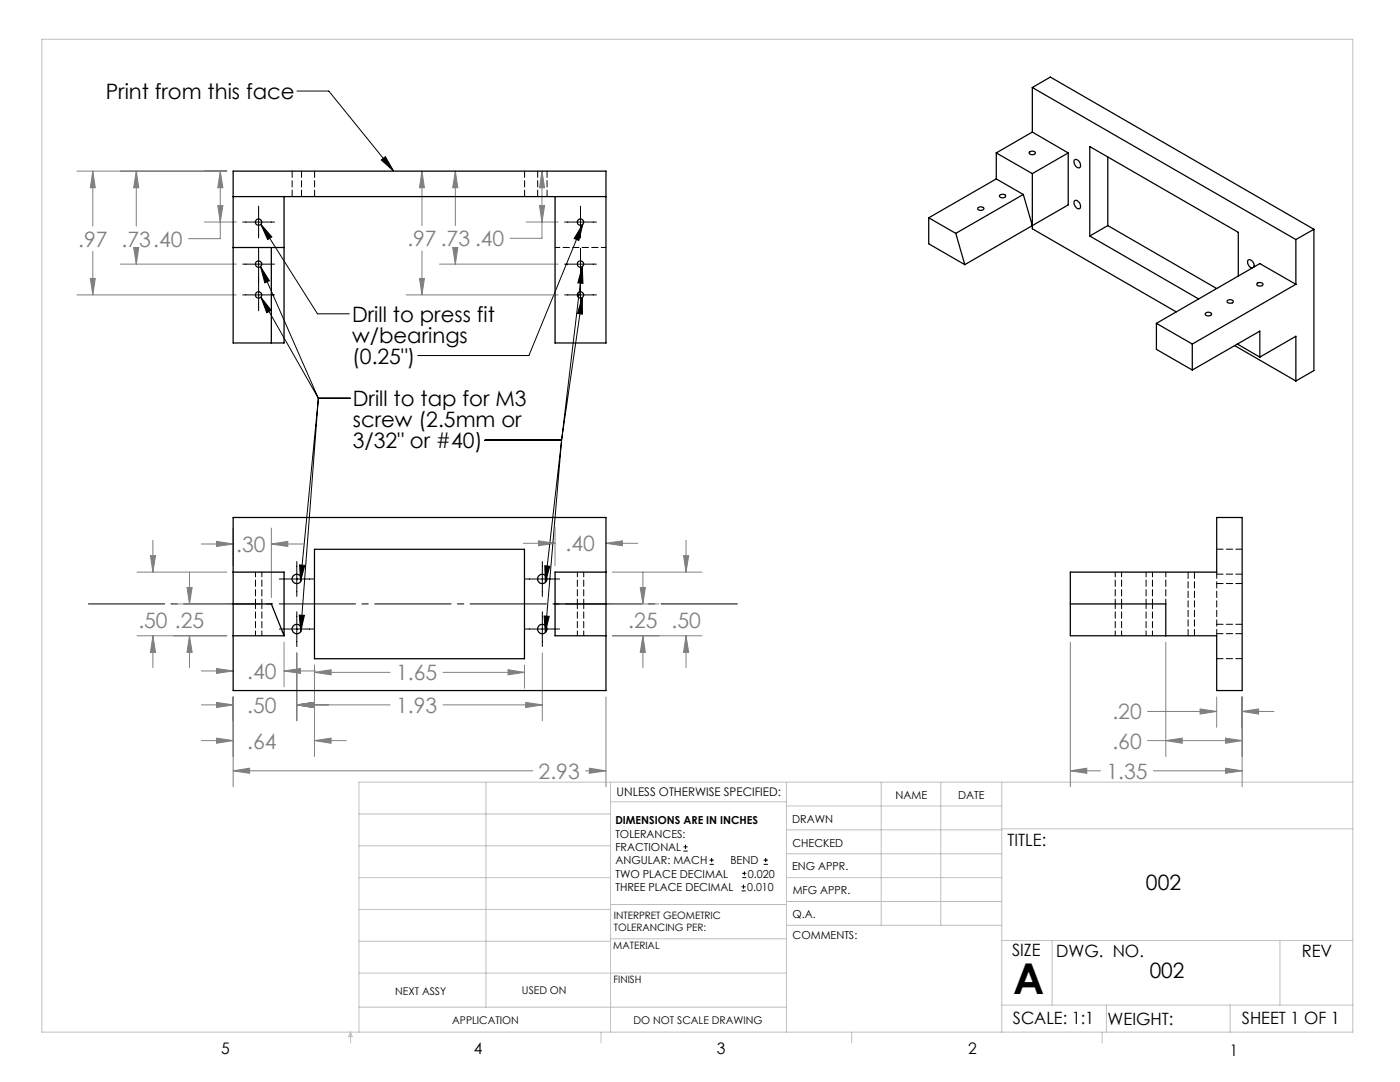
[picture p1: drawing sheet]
<svg xmlns="http://www.w3.org/2000/svg" width="279mm" height="216mm" viewBox="0 0 279 216" stroke-linecap="round" stroke-linejoin="round" font-family="sans-serif">
<g fill="none" stroke="#000" stroke-width=".2">
<path d="M59.3 18.2h6.3l13 15.9M76.1 31.9l.8-.6 1.7 2.8zM48.4 44.3h6.4M48.4 52.7h6.4M48.4 58.8h6.4M51.6 41.1v6.4M51.6 49.5v12.5M52 53.2l11.5 26.3M52 53.2l1.8 2.8-1 .4zM52.1 44.8l11.3 17.8h6.3M52.1 59.3l11.4 20.2M52.1 44.8l2.2 2.5-.9 .5z"/>
<path d="M52.1 59.3l2 2.6-.9 .5zM112.7 44.3h6.3M112.7 52.7h6.3M112.7 58.8h6.3M115.9 41.1v6.4M115.9 49.5v12.5M116.2 59.4l-4.1 28.4M116.2 53.2l-4.1 34.6M116.2 59.4v3.3l-.9-.2zM116.2 53.2l.1 3.4-1-.2zM116.3 44.7l-10.7 26.2h-22.2M116.3 44.7l-.8 3.3-.9-.4z"/>
<path d="M63.5 79.5h6.4M63.5 79.5l-3.5 46.5M63.5 79.5l-3.5 36.6M96.8 87.8h15.3M112.1 87.8l-3.3 28.4M112.1 87.8l-3.3 38.4M55.7 115.5h7M59.2 112v7M59.8 112.7l1 .1-.8 3.3zM104.7 115.5h7M108.2 112v7M108.7 112.9l1 .1-.9 3.2z"/>
<path d="M55.7 125.5h7M59.2 122.1v6.9M59.7 122.7l1 .1-.7 3.2zM104.7 125.5h7M108.2 122.1v6.9M108.6 122.9l1 .1-.8 3.2zM136.4 169.8h.8M136.4 169h.8M136.8 168.6v.8M141.6 172.5h.9M141.6 171.6h.9M142 171.2v.8"/>
<path d="M148 177.8h.8M148 177h.8M148.1 175.1h.8M148.1 174.3h.8M148.4 176.5v.8M148.6 173.9v.8M152.4 172.5h.8M152.4 171.6h.8M152.8 171.2v.8"/>
</g>
<g fill="none" stroke="#808080" stroke-width=".2">
<path d="M15.3 34.1h30M18.5 34.1l.5 3.4h-1zM18.5 34.1v11M27.2 34.1l.5 3.4h-1zM27.2 34.1v11M44 34.1l.5 3.4h-1zM44 34.1v13.5h-6.4M84.2 34.1l.5 3.4h-1zM84.2 34.1v10.9M90.9 34.1l.5 3.4h-1.1zM90.9 34.1v10.9M108.2 34.1l.5 3.4h-1z"/>
<path d="M108.2 34.1v13.5h-6.4M15.3 58.8h31.9M18 55.6h1l-.5 3.2zM18.5 50.2v8.6M24 52.7h23.2M26.7 49.4h1l-.5 3.3zM27.2 50.2v2.5M40.8 44.3h6.4M43.5 41h1l-.5 3.3zM81 58.8h30.4M83.7 55.6h1l-.5 3.2zM84.2 50.1v8.7"/>
<path d="M87.7 52.7h23.7M90.3 49.4h1.1l-.5 3.3zM90.9 50.1v2.6M105 44.3h6.4M107.7 41h1l-.5 3.3zM27.3 114.2h18M30 110.9h1l-.5 3.3zM30.5 107.8v6.4M37.3 117.2h1l-.5 3.3zM37.8 114.2v6.3M40.2 108.5h6.3M43.2 108l3.3 .5-3.3 .5z"/>
<path d="M46.5 105.4v7.5M54.2 108.5l3.2-.5v1zM54.2 105.4v13.8M54.2 108.5h6.3M104.4 108.4h6.4M107.5 107.9l3.3 .5-3.3 .5zM110.8 105.2v7.7M120.9 108.4l3.3-.5v1zM120.9 108.4h6.4M122.2 114.2h17.9M127.8 117.2h1l-.5 3.3zM128.3 114.2v6.3"/>
<path d="M136.4 110.9h1l-.5 3.3zM136.9 107.8v6.4M27.3 126.9h18M30.5 126.9l.5 3.3h-1zM30.5 126.9v6.3M34.6 120.5h10.7M37.8 126.9l.5 3.3h-1zM37.8 126.9v6.3M40.2 133.9h6.3M43.2 133.4l3.3 .5-3.3 .5zM46.5 139.1v17.9M56.7 133.9l3.3-.5v1z"/>
<path d="M56.7 128.1v9M56.7 133.9h6.3M59.2 130.3v13.5M62.8 134.2l3.3-.6v1.1zM62.8 132.7v18.3M62.8 134.2h15.1M88.4 134.2h16.3M101.4 133.6l3.3 .6-3.3 .5zM104.7 132.7v4.6M108.2 130.3v13.5M120.9 139.1v17.9M122.2 126.9h17.9"/>
<path d="M122.2 120.5h9.3M128.3 126.9l.5 3.3h-1zM128.3 126.9v6.3M136.9 126.9l.5 3.3h-1zM136.9 126.9v6.3M213.6 128.1v28.9M232.7 128.1v22.9M242.8 139.1v6M247.9 139.1v17.9M40.2 140.7h6.3M40.2 147.8h6.3M43.2 140.2l3.3 .5-3.3 .5z"/>
<path d="M43.2 147.3l3.3 .5-3.3 .5zM46.5 153.8l3.3-.5v1zM46.5 153.8h59.8M59.2 140.7l3.3-.5v1zM59.2 140.7h18.7M62.8 147.8l3.3-.5v1zM62.8 147.8h6.3M88.4 140.7h19.8M104.9 140.2l3.3 .5-3.3 .5zM116.9 153.8h4M117.6 153.3l3.3 .5-3.3 .5zM213.6 153.8l3.3-.5v1z"/>
<path d="M213.6 153.8h6M229 147.8h18.9M229 142h13.8M230.2 153.8h17.7M232.7 147.8l3.2-.5v1zM239.5 141.5l3.3 .5-3.3 .5zM244.6 147.3l3.3 .5-3.3 .5zM244.6 153.3l3.3 .5-3.3 .5zM247.9 142l3.3-.5v1zM247.9 142h6.3"/>
</g>
<path d="M147.2 120.5h-129.6" fill="none" stroke="#000" stroke-width=".2" stroke-dasharray="15.2 1.3 1.3 1.3"/>
<g fill="none" stroke="#c0c0c0" stroke-width=".2">
<path d="M8.4 7.8h261.6v198.2h-261.6zM97 156.1v44.9M121.8 156.1v49.9M121.8 160h35.2M157 156.1v49.9M175.9 156.1v28.5M187.7 156.1v28.5M199.9 156.1v49.9M270 156.1h-198.4v49.9M71.6 175.1h50.2M71.6 168.8h50.2M71.6 162.4h50.2"/>
<path d="M157 170.4h42.9M157 165.6h42.9M157 160.8h42.9M157 175.1h42.9M157 179.9h42.9M199.9 165.4h70.1M71.6 194.2h85.4M71.6 187.8h50.2M71.6 181.5h50.2M121.8 187.3h35.2M121.8 180.5h35.2M157 184.6h42.9"/>
<path d="M199.9 187.7h70.1M210 187.7v12.9M255.4 187.7v12.9M70 206v2.1M70 206l.3 .8h-.7zM71.6 201h85.4M119.9 206v2.1M170 206v2.1M199.9 200.6h70.1M220 206v2.1M220.8 200.6v5.4M245.5 200.6v5.4"/>
</g>
<path d="M116.3 44.7l-.8 3.3-.9-.4zM52.1 44.8l2.2 2.5-.9 .5zM76.1 31.9l.8-.6 1.7 2.8zM108.7 112.9l1 .1-.9 3.2zM108.6 122.9l1 .1-.8 3.2zM59.7 122.7l1 .1-.7 3.2zM59.8 112.7l1 .1-.8 3.3zM116.2 59.4v3.3l-.9-.2zM116.2 53.2l.1 3.4-1-.2zM52.1 59.3l2 2.6-.9 .5zM52 53.2l1.8 2.8-1 .4z" fill="#000"/>
<path d="M117.6 153.3l3.3 .5-3.3 .5zM46.5 153.8l3.3-.5v1zM43.2 140.2l3.3 .5-3.3 .5zM59.2 140.7l3.3-.5v1zM56.7 133.9l3.3-.5v1zM43.2 133.4l3.3 .5-3.3 .5zM59.2 140.7l3.3-.5v1zM104.9 140.2l3.3 .5-3.3 .5zM62.8 134.2l3.3-.6v1.1zM101.4 133.6l3.3 .6-3.3 .5zM62.8 147.8l3.3-.5v1zM43.2 147.3l3.3 .5-3.3 .5zM120.9 108.4l3.3-.5v1zM107.5 107.9l3.3 .5-3.3 .5zM54.2 108.5l3.2-.5v1zM43.2 108l3.3 .5-3.3 .5zM37.8 126.9l.5 3.3h-1zM37.3 117.2h1l-.5 3.3zM30 110.9h1l-.5 3.3zM30.5 126.9l.5 3.3h-1zM127.8 117.2h1l-.5 3.3zM128.3 126.9l.5 3.3h-1zM136.4 110.9h1l-.5 3.3zM136.9 126.9l.5 3.3h-1zM44 34.1l.5 3.4h-1zM43.5 41h1l-.5 3.3zM27.2 34.1l.5 3.4h-1zM26.7 49.4h1l-.5 3.3zM18.5 34.1l.5 3.4h-1zM18 55.6h1l-.5 3.2zM107.7 41h1l-.5 3.3zM108.2 34.1l.5 3.4h-1zM90.9 34.1l.5 3.4h-1.1zM90.3 49.4h1.1l-.5 3.3zM84.2 34.1l.5 3.4h-1zM83.7 55.6h1l-.5 3.2zM247.9 142l3.3-.5v1zM239.5 141.5l3.3 .5-3.3 .5zM244.6 147.3l3.3 .5-3.3 .5zM232.7 147.8l3.2-.5v1zM244.6 153.3l3.3 .5-3.3 .5zM213.6 153.8l3.3-.5v1z" fill="#808080"/>
<g fill="none" stroke="#000" stroke-width=".25">
<path d="M206 17.5v8.9M206 17.5l52.6 30.3M206 17.5l3.6-2.1 52.6 30.4M46.5 39.2h74.4M56.7 39.2v29.2h-10.2v-34.3h74.4v34.3h-10.1v-29.2M198.8 35.7l5.4 3.1M198.8 35.7l-13.5 7.8M198.8 30.5l7.2 4.1M198.8 30.5v5.2M199.5 38.9a.74 .74 0 0 1 1.2 .3 .7 .7 0 0 1-1.2-.1zM204.2 38.8l1.8 6.2M204.2 38.8l-13.5 7.8"/>
<path d="M205.5 30.3a.74 .74 0 0 1 1.1 .3 .7 .7 0 0 1-1.2-.2zM206 34.6v11l28.7 16.6M206 26.4l7.2 4.1M206 26.4l-7.2 4.1M213.2 30.5v10.4l-7.2 4.1M213.2 30.5l-7.2 4.1M214.4 31.9a.96 .96 0 0 1 1.3 1.1 .5 .5 0 0 1-.5 .5 .5 .5 0 0 1-.5-.4l-.4-.6zM221.1 31.3v13.7M46.5 49.4h10.2M54.2 49.4v19M185.3 43.5v5.1l7.2 4.2M185.3 43.5l5.4 3.1"/>
<path d="M190.7 46.6l1.8 6.2M195.2 41.5a.76 .76 0 0 1 1.2 .2 .71 .71 0 0 1-1.3-.1zM206 45l-13.5 7.8M214.4 40.1a.79 .79 0 0 1 1.2 .7 .54 .54 0 0 1-.1 .8 .54 .54 0 0 1-.8-.3l-.4-.7zM217.5 47.1l21.7 12.6M217.5 47.1v-17.9l29.6 17.2v8.7M221.1 45l-3.6 2.1M221.1 45l21.7 12.6M244.9 60a.76 .76 0 0 1 1.2 .2 .72 .72 0 0 1-1.2-.1zM250.3 53.3a1.14 1.14 0 0 0-1.1-1.4 1.1 1.1 0 0 0 .7 1.6M250.9 56.6a.76 .76 0 0 1 1.2 .2 .72 .72 0 0 1-1.3-.1zM258.6 47.8v8.9"/>
<path d="M258.6 56.7l-20.7 12M258.6 56.7l-7.2-4.1-20.6 11.9M262.2 45.8l-3.6 2M262.2 45.8v28.1l-3.6 2.1M230.8 64.5l7.1 4.2M230.8 64.5v5.2l7.1 4.1M237.9 68.7v5.1M240.6 62.5a.73 .73 0 0 1 1.2 .2 .72 .72 0 0 1-1.3-.1zM246.4 69l12.2 7M246.9 68.7l4.5 2.6M251.4 71.3l7.2-4.2v8.9M251.4 71.3v-5.2l-13.5 7.7"/>
<path d="M46.5 114.2h10.2v12.7M46.5 103.3h74.4v34.5h-74.4zM62.8 109.6h41.9v21.8h-41.9zM120.9 114.2h-10.1v12.7h10.1M213.6 114.2h29.2v-10.9h5.1v34.5h-5.1v-10.9h-29.2zM46.5 120.5h7.7l2.5 6.4M46.5 126.9h10.2M110.8 120.5h10.1M213.6 120.5h19.1v6.4"/>
<circle cx="51.6" cy="44.3" r=".62"/>
<circle cx="51.6" cy="58.9" r=".64"/>
<circle cx="51.6" cy="52.7" r=".63"/>
<circle cx="115.8" cy="44.3" r=".62"/>
<circle cx="115.8" cy="52.7" r=".64"/>
<circle cx="115.9" cy="58.8" r=".63"/>
<circle cx="59.2" cy="115.5" r=".93"/>
<circle cx="108.2" cy="115.5" r=".94"/>
<circle cx="59.2" cy="125.5" r=".93"/>
<circle cx="108.2" cy="125.5" r=".94"/>
</g>
<g fill="none" stroke="#000" stroke-width=".2" stroke-dasharray="1.3 .6" stroke-dashoffset=".3">
<path d="M110.8 49.4h10.1M51 114.2v6.3M115.2 114.2v6.3M222.6 114.2v6.3M228.7 114.2v6.3M51 120.5v6.4M52.3 126.9v-6.4M52.3 120.5v-6.3M115.2 120.5v6.4M116.5 120.5v-6.3M116.5 126.9v-6.4M222.6 120.5v6.4"/>
<path d="M223.8 120.5v-6.3M223.8 126.9v-6.4M228.7 120.5v6.4M230 120.5v-6.3M230 126.9v-6.4M232.7 120.5v-6.3"/>
</g>
<g fill="none" stroke="#000" stroke-width=".2" stroke-dasharray="1.3 .6">
<path d="M58.3 34.1v5.1M60.2 39.2v-5.1M62.8 39.2v-5.1M104.7 39.2v-5.1M107.3 34.1v5.1M109.2 39.2v-5.1M237.1 114.2v12.7M242.8 114.2v12.7M242.8 109.6h5.1M242.8 116.4h5.1M247.9 114.6h-5.1M238.4 126.9v-12.7"/>
<path d="M242.8 131.4h5.1M242.8 126.4h5.1M247.9 124.6h-5.1"/>
</g>
<text font-size="8.5" x="202.2" y="198.3">A</text>
<g font-size="4.2">
<text x="21.1" y="19.8">Print from this face</text>
<text x="70.3" y="64.2">Drill to press fit</text>
<text x="70.3" y="68.4">w/bearings</text>
<text x="70.3" y="72.5">(0.25&quot;)</text>
<text x="70.4" y="81.1">Drill to tap for M3</text>
<text x="70.4" y="85.3">screw (2.5mm or</text>
<text x="70.4" y="89.5">3/32&quot; or #40)</text>
<text x="228.7" y="177.6">002</text>
<text x="229.4" y="195.2">002</text>
</g>
<g font-size="4.2" fill="#808080">
<text x="15.6" y="49.2">.97 .73.40</text>
<text x="81.3" y="49.1">.97 .73 .40</text>
<text x="47.2" y="110.1">.30</text>
<text x="112.9" y="110">.40</text>
<text x="27.6" y="125.3">.50 .25</text>
<text x="125.4" y="125.3">.25 .50</text>
<text x="49.3" y="135.5">.40</text>
<text x="79" y="135.7">1.65</text>
<text x="49.3" y="142.2">.50</text>
<text x="79" y="142.2">1.93</text>
<text x="222" y="143.6">.20</text>
<text x="49.3" y="149.4">.64</text>
<text x="222" y="149.4">.60</text>
<text x="107.5" y="155.4">2.93</text>
<text x="220.8" y="155.4">1.35</text>
</g>
<g font-size="3.4">
<text x="201.1" y="168.8">TITLE:</text>
<text x="202" y="190.8">SIZE</text>
<text x="210.8" y="190.9">DWG. NO.</text>
<text x="259.8" y="191">REV</text>
<text x="202.1" y="204.4">SCALE: 1:1</text>
<text x="221" y="204.5">WEIGHT:</text>
<text x="247.8" y="204.4">SHEET 1 OF 1</text>
</g>
<g font-size="3.2">
<text x="44.2" y="210.4">5</text>
<text x="94.6" y="210.3">4</text>
<text x="143.1" y="210.4">3</text>
<text x="193.2" y="210.3">2</text>
<text x="245.4" y="210.6">1</text>
</g>
<text font-size="2.4" x="123.1" y="158.9">UNLESS OTHERWISE SPECIFIED:</text>
<g font-size="2.2">
<text x="178.7" y="159.4">NAME</text>
<text x="191.2" y="159.4">DATE</text>
<text x="122.8" y="164.5">DIMENSIONS ARE IN INCHES</text>
<text x="122.8" y="167.1">TOLERANCES:</text>
<text x="158.1" y="164.2">DRAWN</text>
<text x="122.8" y="169.8">FRACTIONAL</text>
<text x="122.8" y="172.5">ANGULAR: MACH</text>
<text x="145.8" y="172.5">BEND</text>
<text x="158.1" y="173.7">ENG APPR.</text>
<text x="158.2" y="169.1">CHECKED</text>
<text x="122.8" y="177.8">THREE PLACE DECIMAL</text>
<text x="122.8" y="175.1">TWO PLACE DECIMAL</text>
<text x="149.1" y="177.8">0.010</text>
<text x="149.3" y="175.1">0.020</text>
<text x="158.2" y="178.4">MFG APPR.</text>
<text x="158.2" y="183.2">Q.A.</text>
<text x="158.2" y="187.4">COMMENTS:</text>
</g>
<g font-size="2.1">
<text x="78.8" y="198.5">NEXT ASSY</text>
<text x="104.2" y="198.4">USED ON</text>
<text x="90.2" y="204.3">APPLICATION</text>
<text x="126.4" y="204.3">DO NOT SCALE DRAWING</text>
</g>
<g font-size="2">
<text x="122.5" y="183.3">INTERPRET GEOMETRIC</text>
<text x="122.5" y="185.9">TOLERANCING PER:</text>
<text x="122.4" y="189.4">MATERIAL</text>
<text x="122.4" y="196.2">FINISH</text>
</g>
</svg>
